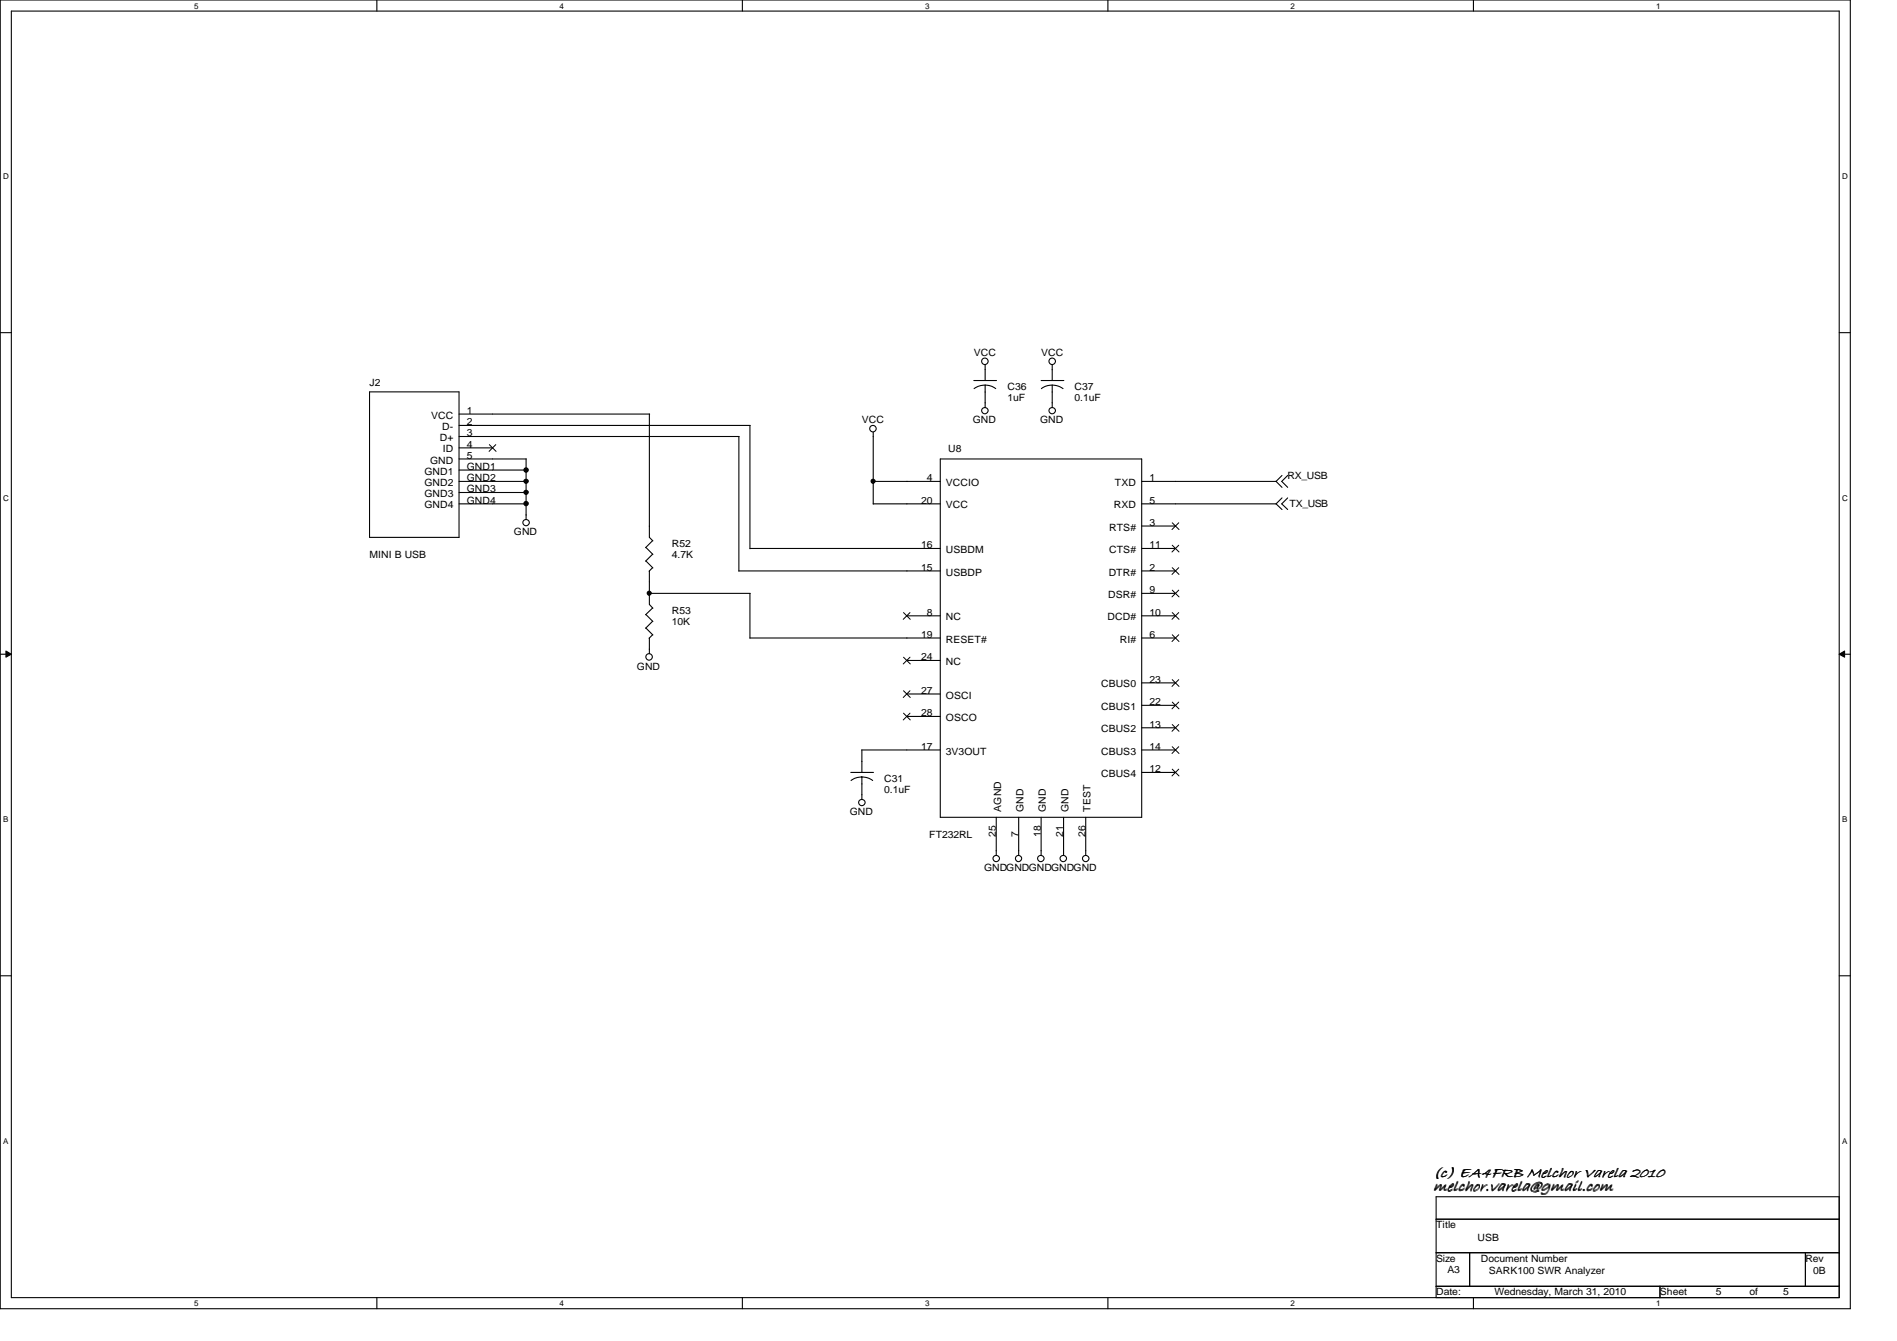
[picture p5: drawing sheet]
<svg xmlns="http://www.w3.org/2000/svg" width="297mm" height="210mm" viewBox="0 0 297 210" stroke-linecap="round" stroke-linejoin="round" font-family="sans-serif">
<path d="M0 0h289.7v204.9h-289.7zM1.8 1.7h286.2v201.4h-286.2z" fill="none" stroke="#000" stroke-width=".17"/>
<g fill="#fff">
<path d="M30.4 .2h.7v1.4h-.7z"/>
<path d="M30.4 203.3h.7v1.4h-.7z"/>
</g>
<path d="M59 0v1.7M59 203.1v1.8" fill="none" stroke="#000" stroke-width=".17"/>
<g fill="#fff">
<path d="M87.6 .2h.7v1.4h-.7z"/>
<path d="M87.6 203.3h.7v1.4h-.7z"/>
</g>
<path d="M116.2 0v1.7M116.2 203.1v1.8" fill="none" stroke="#000" stroke-width=".17"/>
<g fill="#fff">
<path d="M144.9 .2h.6v1.4h-.6z"/>
<path d="M144.9 203.3h.6v1.4h-.6z"/>
</g>
<path d="M173.5 0v1.7M173.5 203.1v1.8" fill="none" stroke="#000" stroke-width=".17"/>
<g fill="#fff">
<path d="M202.1 .2h.7v1.4h-.7z"/>
<path d="M202.1 203.3h.7v1.4h-.7z"/>
</g>
<path d="M230.7 0v1.7M230.7 203.1v1.8" fill="none" stroke="#000" stroke-width=".17"/>
<g fill="#fff">
<path d="M259.3 .2h.7v1.4h-.7z"/>
<path d="M259.3 203.3h.7v1.4h-.7z"/>
<path d="M.5 26.9h.9v1.4h-.9z"/>
<path d="M288.5 26.9h.8v1.4h-.8z"/>
<path d="M.5 77.2h.9v1.4h-.9z"/>
<path d="M288.5 77.2h.8v1.4h-.8z"/>
</g>
<path d="M0 52.1h1.8M288 52.1h1.7" fill="none" stroke="#000" stroke-width=".17"/>
<g fill="#fff">
<path d="M.5 127.6h.8v1.3h-.8z"/>
<path d="M288.5 127.6h.8v1.3h-.8z"/>
</g>
<path d="M0 102.4h1.8M288 102.4h1.7" fill="none" stroke="#000" stroke-width=".17"/>
<path d="M.9 101.9l.9 .5-.9 .5zM288 102.4l.8-.5v1z" fill="#000"/>
<path d="M.9 101.9l.9 .5-.9 .5zM288 102.4l.8-.5v1z" fill="none" stroke="#000" stroke-width=".16"/>
<g fill="#fff">
<path d="M.5 177.9h.8v1.4h-.8z"/>
<path d="M288.5 177.9h.8v1.4h-.8z"/>
</g>
<g fill="none" stroke="#000" stroke-width=".17">
<path d="M152.5 59.6h3.5M154.3 57.1v2.5M163 59.6h3.6M164.8 57.1v2.5M57.9 61.3h14v22.8h-14zM71.9 71.8h10.5M71.9 75.4h10.5M71.9 78.9h10.5M71.9 64.8h29.8M71.9 66.6h45.6M71.9 68.3h43.8M71.9 73.6h10.5"/>
<path d="M71.9 70.1h5.2M71.9 77.1h10.5M82.4 71.8v9.5M101.7 64.8v19.3l.5 .6M115.7 68.3v21.1M117.4 66.6v19.3M136.7 67.6v11.3M136.7 75.4h10.5M136.7 78.9h10.5M147.2 71.8h31.6v56.1h-31.6zM154.3 60.3l1 .2 .6 .3M154.3 60.3l-1.1 .2-.7 .3"/>
<path d="M154.3 60.3v3.5M164.8 60.3l1 .2 .7 .3M164.8 60.3l-1.1 .2-.6 .3M164.8 60.3v3.5M178.8 75.4h21.1M178.8 78.9h21.1M200.7 74.4l-.9 1 .9 .9M200.7 77.9l-.9 1 .9 .9M201.6 74.4l-.9 1 .9 .9M201.6 77.9l-.9 1 .9 .9M101.1 96.2l1.1 1.1M101.1 98.3l1.1 1.1"/>
<path d="M101.1 85.7l1.1 1.1M101.1 87.8l1.1 1.1M101.7 89.4v5.2l.5 .6M101.7 99.9v2.4M101.7 92.9h15.8M102.2 95.2l-1.1 1M102.2 97.2l-1.1 1.1M102.2 99.4l-.6 .5M102.2 84.6l-1.1 1.1M102.2 86.7l-1.1 1.1M102.2 88.9l-.6 .5M115.7 89.4h31.5"/>
<path d="M117.4 85.9h29.8M117.4 99.9h29.8M117.4 92.9v7M142 96.4h5.2M178.8 85.9h5.3M178.8 89.4h5.3M178.8 96.4h5.3M178.8 99.9h5.3M178.8 82.3h5.3M178.8 92.9h5.3M134.9 117.4h12.3M135 117.4v3.5"/>
<path d="M142 103.4h5.2M142 108.6h5.2M142 112.1h5.2M178.8 117.4h5.3M178.8 106.9h5.3M178.8 110.4h5.3M178.8 113.9h5.3M133.2 120.9h3.6M135 121.6l1 .2 .6 .4M135 121.6l-1.1 .2-.6 .4M135 121.6v3.5M156 127.9v6"/>
<path d="M159.5 127.9v6M163 127.9v6M166.5 127.9v6M170 127.9v6M178.8 120.9h5.3M0 152.7h1.8M288 152.7h1.7M224.9 187.3h63.1v15.8h-63.1zM224.9 190.8h63.1M224.9 196.1h63.1M230.1 196.1v5.2M282.7 196.1v5.2"/>
<path d="M224.9 201.3h63.1M259.9 201.3v1.8"/>
<circle cx="154.2" cy="56.6" r=".51"/>
<circle cx="164.8" cy="56.6" r=".51"/>
<circle cx="82.4" cy="73.6" r=".34"/>
<circle cx="82.4" cy="78.8" r=".34"/>
<circle cx="82.4" cy="75.3" r=".33"/>
<circle cx="82.4" cy="77.1" r=".33"/>
<circle cx="136.7" cy="67.1" r=".51"/>
<circle cx="136.7" cy="75.3" r=".32"/>
<circle cx="154.2" cy="64.3" r=".5"/>
<circle cx="164.8" cy="64.3" r=".5"/>
<circle cx="82.4" cy="81.8" r=".5"/>
<circle cx="101.7" cy="92.9" r=".32"/>
<circle cx="101.6" cy="102.8" r=".51"/>
<circle cx="135" cy="125.6" r=".5"/>
<circle cx="156" cy="134.4" r=".5"/>
<circle cx="159.5" cy="134.4" r=".49"/>
<circle cx="163" cy="134.4" r=".5"/>
<circle cx="166.5" cy="134.4" r=".5"/>
<circle cx="170" cy="134.4" r=".5"/>
</g>
<g fill="none" stroke="#000" stroke-width=".16">
<path d="M76.6 69.6l1.1 1.1M77.6 69.6l-1 1.1M141.5 95.9l1 1M142.5 95.9l-1.1 1M183.6 81.8l1 1.1M183.6 85.3l1 1.1M183.6 88.9l1 1M183.6 92.4l1 1M183.6 95.9l1 1M183.6 99.4l1 1M184.6 81.8l-1.1 1.1M184.6 85.3l-1.1 1.1"/>
<path d="M184.6 88.9l-1.1 1M184.6 92.4l-1.1 1M184.6 95.9l-1.1 1M184.6 99.4l-1.1 1M141.5 102.9l1 1M141.5 108.1l1 1.1M141.5 111.6l1 1.1M142.5 102.9l-1.1 1M142.5 108.1l-1.1 1.1M142.5 111.6l-1.1 1.1M183.6 106.4l1 1M183.6 109.9l1 1.1"/>
<path d="M183.6 113.4l1 1.1M183.6 116.9l1 1M184.6 106.4l-1.1 1M184.6 109.9l-1.1 1.1M184.6 113.4l-1.1 1.1M184.6 116.9l-1.1 1M183.6 120.4l1 1.1M184.6 120.4l-1.1 1.1"/>
</g>
<g fill="#000">
<circle cx="82.4" cy="73.6" r=".34"/>
<circle cx="82.4" cy="78.8" r=".34"/>
<circle cx="82.4" cy="75.3" r=".33"/>
<circle cx="82.4" cy="77.1" r=".33"/>
<circle cx="136.7" cy="75.3" r=".32"/>
<circle cx="101.7" cy="92.9" r=".32"/>
</g>
<g font-size="2.4">
<text x="224.4" y="184.3">(c) EA4FRB Melchor Varela 2010</text>
<text x="224.4" y="186.3">melchor.varela@gmail.com</text>
</g>
<g font-size="1.6">
<text x="152.5" y="55.8">VCC</text>
<text x="163" y="55.8">VCC</text>
<text x="57.9" y="60.5">J2</text>
<text x="67.5" y="65.5">VCC</text>
<text x="73.1" y="64.8">1</text>
<text x="157.8" y="61">C36</text>
<text x="157.8" y="62.8">1uF</text>
<text x="168.3" y="61">C37</text>
<text x="168.3" y="62.8">0.1uF</text>
<text x="68.9" y="69">D+</text>
<text x="69.3" y="67.3">D-</text>
<text x="69.3" y="70.8">ID</text>
<text x="73.1" y="66.5">2</text>
<text x="73.1" y="68.3">3</text>
<text x="73.1" y="70.1">4</text>
<text x="73.1" y="71.8">5</text>
<text x="135" y="66.3">VCC</text>
<text x="148.5" y="70.8">U8</text>
<text x="152.3" y="66.3">GND</text>
<text x="162.9" y="66.3">GND</text>
<text x="66.5" y="74.3">GND1</text>
<text x="66.5" y="77.8">GND3</text>
<text x="66.5" y="76.1">GND2</text>
<text x="67.3" y="72.6">GND</text>
<text x="73.1" y="73.5">GND1</text>
<text x="73.1" y="77">GND3</text>
<text x="73.1" y="75.3">GND2</text>
<text x="145.1" y="75.3">4</text>
<text x="148.1" y="76.1">VCCIO</text>
<text x="174.6" y="76.1">TXD</text>
<text x="180" y="75.3">1</text>
<text x="201.6" y="75">RX_USB</text>
<text x="66.5" y="79.6">GND4</text>
<text x="73.1" y="78.8">GND4</text>
<text x="80.5" y="83.8">GND</text>
<text x="144.2" y="78.8">20</text>
<text x="148.1" y="79.6">VCC</text>
<text x="173.7" y="83.1">RTS#</text>
<text x="174.4" y="79.6">RXD</text>
<text x="180" y="78.8">5</text>
<text x="180" y="82.3">3</text>
<text x="201.9" y="79.4">TX_USB</text>
<text x="57.9" y="87.3">MINI B USB</text>
<text x="105.2" y="85.6">R52</text>
<text x="105.2" y="87.3">4.7K</text>
<text x="144.2" y="85.8">16</text>
<text x="144.2" y="89.3">15</text>
<text x="148.1" y="86.6">USBDM</text>
<text x="173.7" y="86.6">CTS#</text>
<text x="180" y="85.8">11</text>
<text x="180" y="89.3">2</text>
<text x="148.1" y="90.1">USBDP</text>
<text x="173.5" y="93.6">DSR#</text>
<text x="173.6" y="90.1">DTR#</text>
<text x="180" y="92.8">9</text>
<text x="105.2" y="96.1">R53</text>
<text x="105.2" y="97.8">10K</text>
<text x="144.2" y="99.8">19</text>
<text x="145.1" y="96.4">8</text>
<text x="148.1" y="97.1">NC</text>
<text x="148.1" y="100.6">RESET#</text>
<text x="173.4" y="97.1">DCD#</text>
<text x="175.3" y="100.6">RI#</text>
<text x="180" y="96.4">10</text>
<text x="180" y="99.8">6</text>
<text x="99.7" y="104.8">GND</text>
<text x="144.2" y="103.3">24</text>
<text x="148.1" y="104.1">NC</text>
<text x="172.4" y="107.6">CBUS0</text>
<text x="180" y="106.8">23</text>
<text x="144.2" y="108.6">27</text>
<text x="144.2" y="112.1">28</text>
<text x="148.1" y="109.3">OSCI</text>
<text x="148.1" y="112.9">OSCO</text>
<text x="172.4" y="111.1">CBUS1</text>
<text x="180" y="110.4">22</text>
<text x="180" y="113.9">13</text>
<text x="144.2" y="117.3">17</text>
<text x="148.1" y="118.1">3V3OUT</text>
<text x="172.4" y="114.6">CBUS2</text>
<text x="172.4" y="118.1">CBUS3</text>
<text x="180" y="117.3">14</text>
<text x="138.5" y="122.3">C31</text>
<text x="138.5" y="124.1">0.1uF</text>
<text x="172.4" y="121.6">CBUS4</text>
<text x="180" y="120.9">12</text>
<text x="133.1" y="127.6">GND</text>
<text x="145.5" y="131.1">FT232RL</text>
<text x="156" y="131" transform="rotate(-90 156 131)">25</text>
<text x="156.8" y="127" transform="rotate(-90 156.8 127)">AGND</text>
<text x="159.5" y="131" transform="rotate(-90 159.5 131)">7</text>
<text x="160.3" y="127" transform="rotate(-90 160.3 127)">GND</text>
<text x="163" y="131" transform="rotate(-90 163 131)">18</text>
<text x="163.8" y="127" transform="rotate(-90 163.8 127)">GND</text>
<text x="166.5" y="131" transform="rotate(-90 166.5 131)">21</text>
<text x="167.3" y="127" transform="rotate(-90 167.3 127)">GND</text>
<text x="170" y="131" transform="rotate(-90 170 131)">26</text>
<text x="170.8" y="127" transform="rotate(-90 170.8 127)">TEST</text>
<text x="154.1" y="136.4">GNDGNDGNDGNDGND</text>
<text x="224.9" y="192.3">Title</text>
<text x="224.9" y="197.5">Size</text>
<text x="231.3" y="194.2">USB</text>
<text x="231.9" y="197.5">Document Number</text>
<text x="282.7" y="197.5">Rev</text>
<text x="224.9" y="202.8">Date:</text>
<text x="226.6" y="199.3">A3</text>
<text x="233.1" y="199.5">SARK100 SWR Analyzer</text>
<text x="234" y="202.8">Wednesday, March 31, 2010</text>
<text x="259.9" y="202.8">Sheet</text>
<text x="268.7" y="202.8">5</text>
<text x="273.9" y="202.8">of</text>
<text x="279.2" y="202.8">5</text>
<text x="283.9" y="199.5">0B</text>
</g>
<g font-size="1.3">
<text x="30.4" y="1.4">5</text>
<text x="87.6" y="1.4">4</text>
<text x="144.9" y="1.4">3</text>
<text x="202.1" y="1.4">2</text>
<text x="259.3" y="1.4">1</text>
<text x=".5" y="28">D</text>
<text x="288.5" y="28">D</text>
<text x=".5" y="78.4">C</text>
<text x="288.5" y="78.4">C</text>
<text x=".5" y="128.7">B</text>
<text x="288.5" y="128.7">B</text>
<text x=".5" y="179">A</text>
<text x="288.5" y="179">A</text>
<text x="30.4" y="204.5">5</text>
<text x="87.6" y="204.5">4</text>
<text x="144.9" y="204.5">3</text>
<text x="202.1" y="204.5">2</text>
<text x="259.3" y="204.5">1</text>
</g>
</svg>
